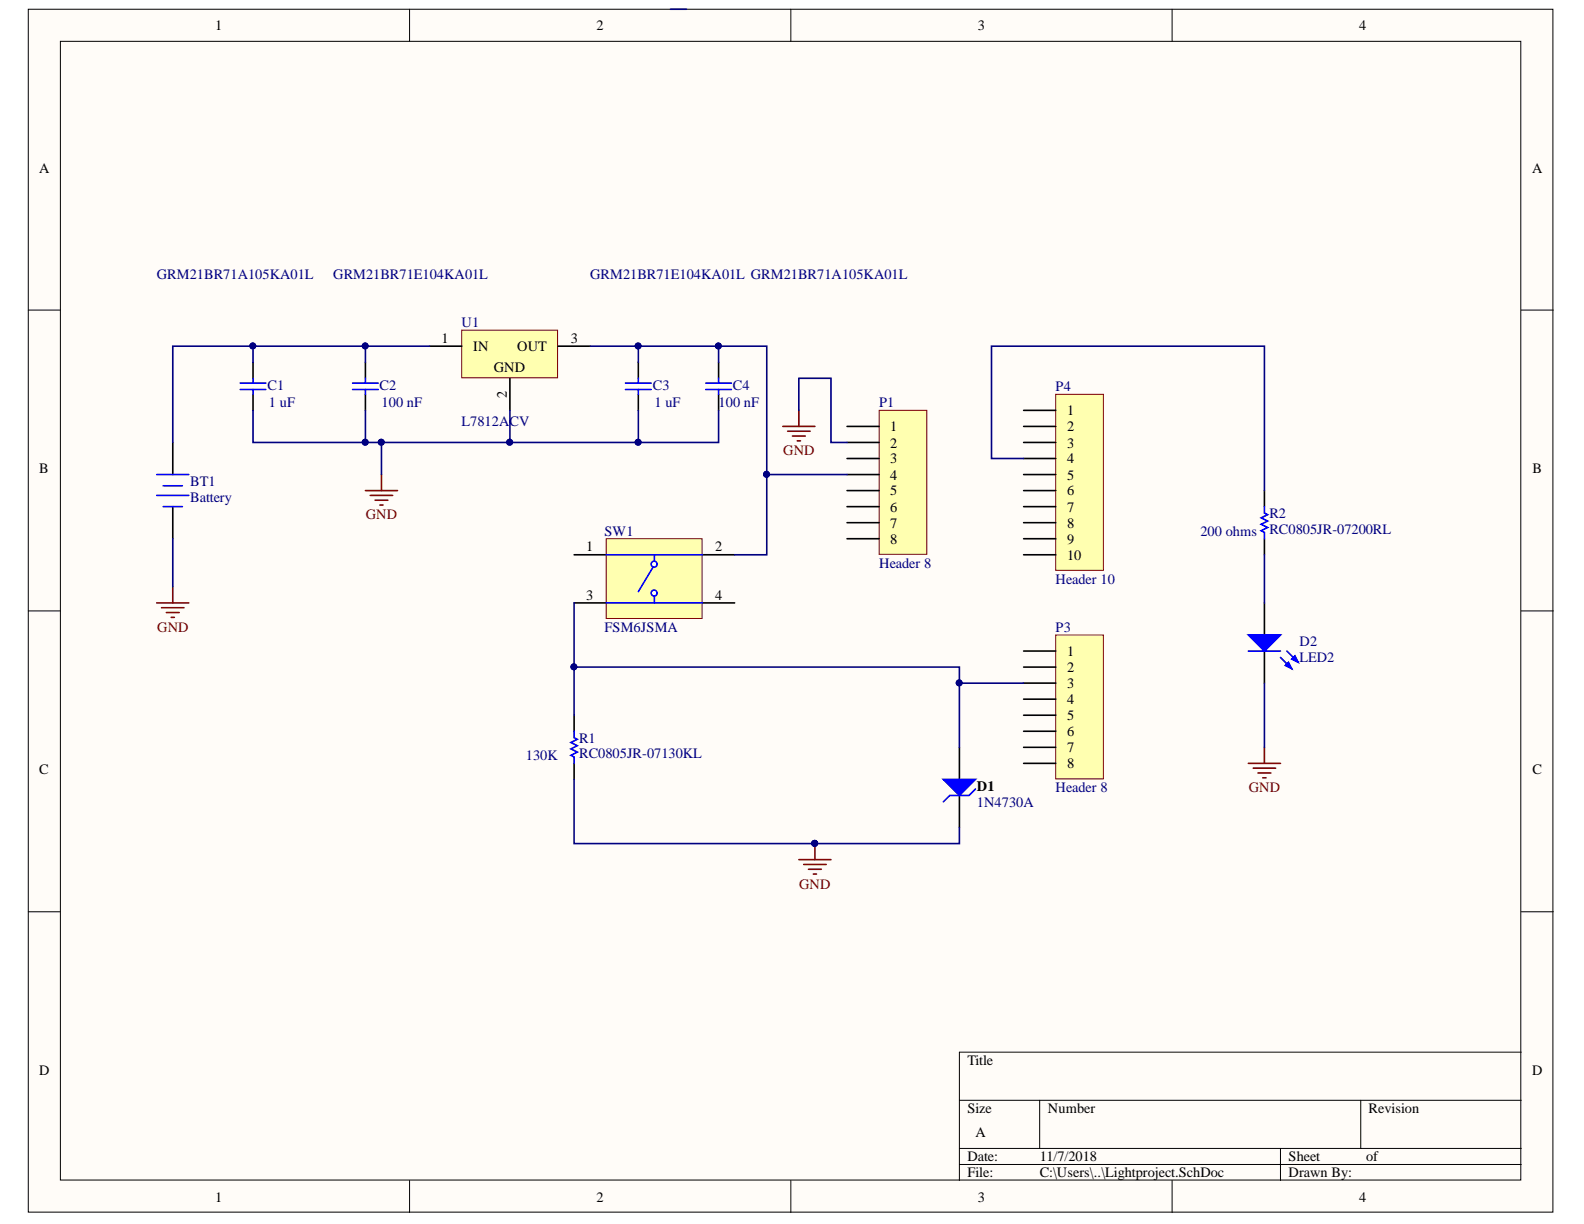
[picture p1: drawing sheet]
# Altium schematic sheet Lightproject.SchDoc
size A

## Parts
BT1  Battery  [BAT-2]
C1  GRM21BR71A105KA01L  [CAPC2013X135X45NL10T25]
C2  GRM21BR71E104KA01L  [CAPC2013X135X50ML10T20]
C3  GRM21BR71E104KA01L  [CAPC2013X135X50ML10T20]
C4  GRM21BR71A105KA01L  [CAPC2013X135X45NL10T25]
D1  1N4730A  [FAIR-DO-41-2_V]
D2  LED2  [3.2X1.6X1.1]
P1  Header 8  [HDR1X8]
P3  Header 8  [HDR1X8]
P4  Header 10  [HDR1X10]
R1  RC0805JR-07130KL  [RESC2013X60X35NL10T20]
R2  RC0805JR-07200RL  [RESC2013X60X35ML10T20]
SW1  FSM6JSMA  [TECO-FSM6JSMA_V]
U1  L7805CP  [TO220FP]

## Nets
GND: BT1.2(-) C1.1 C2.1 C3.1 C4.1 D1.2(K) D2.2(K) P1.2 R1.1 U1.2(GND)
NetBT1_1: BT1.1(+) C1.2 C2.2 U1.1(IN)
NetC3_2: C3.2 C4.2 P1.4 SW1.2 U1.3(OUT)
NetD1_1: D1.1(A) P3.3 R1.2 SW1.3
NetD2_1: D2.1(A) R2.1
NetP4_4: P4.4 R2.2

Not connected (* = marked no-connect by the designer): P1 1 3 5 6 7 8; P3 1 2 4 5 6 7 8; P4 1 2 3 5 6 7 8 9 10; SW1 1 4

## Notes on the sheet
- (near C1) 1 uF
- (near C2) 100 nF
- (near C3) 1 uF
- (near C4) 100 nF
- (near R2) 200 ohms
- (near R1) 130K
